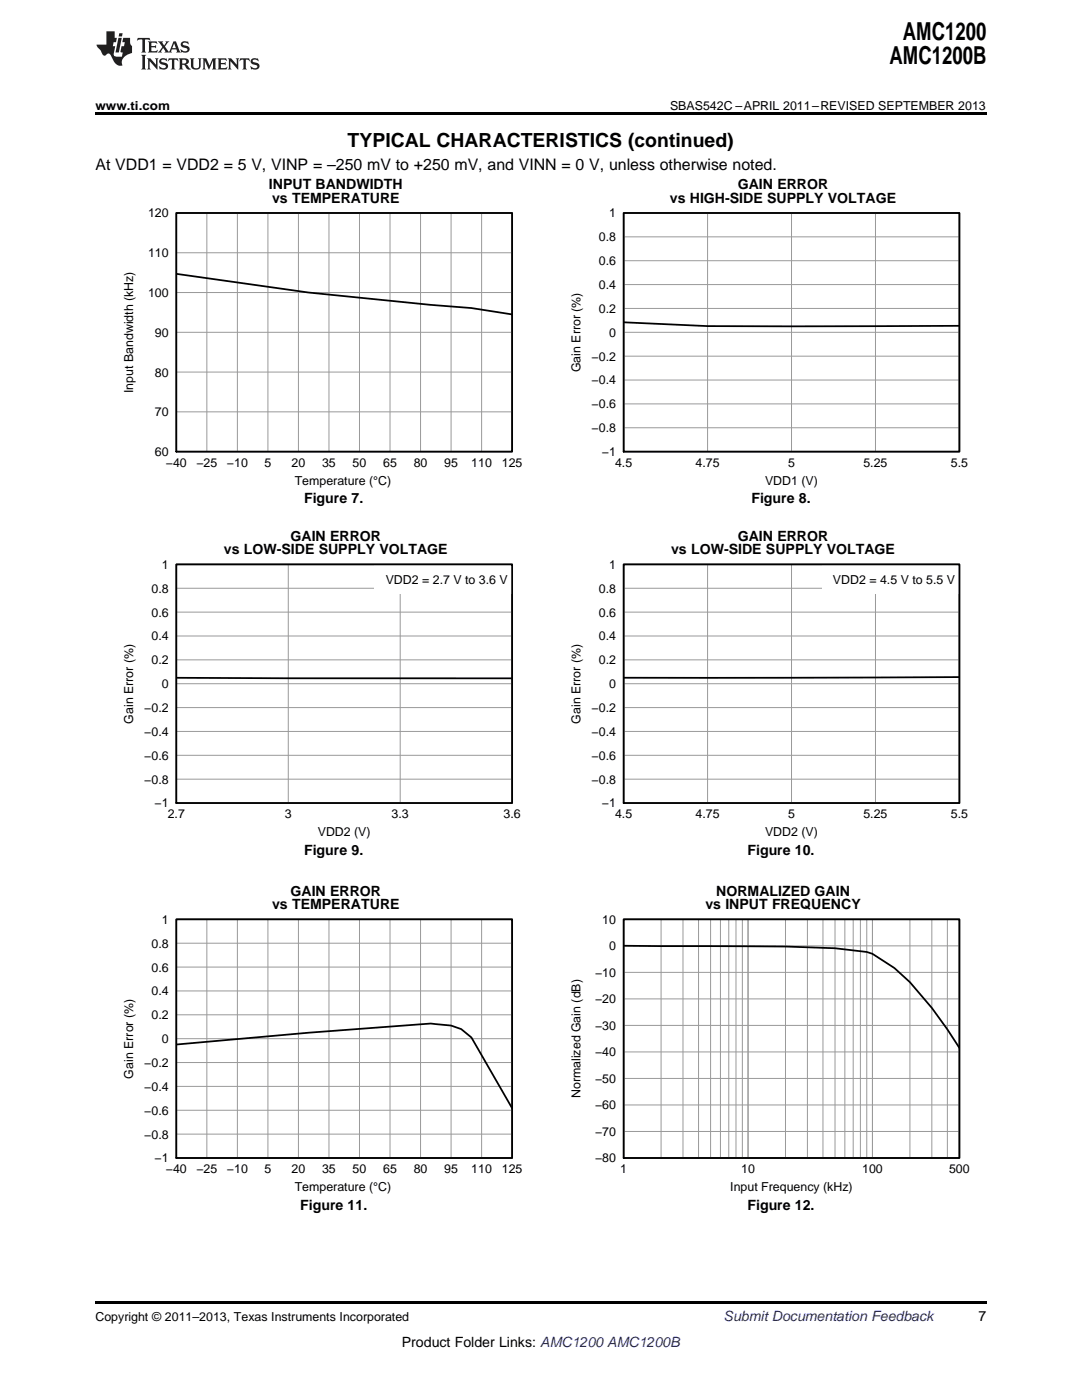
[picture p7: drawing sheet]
<svg xmlns="http://www.w3.org/2000/svg" width="216mm" height="279mm" viewBox="0 0 216 279" stroke-linecap="round" stroke-linejoin="round" font-family="sans-serif">
<path d="M19 259.7h177.8v.5h-177.8z" fill="#000"/>
<g fill="#fff">
<path d="M66.9 243.2h.3v.7h-.3z"/>
<path d="M156.1 243.2h.4v.7h-.4z"/>
</g>
<path d="M35.2 183.5h67v47.6h-67zM124.4 183.5h67v47.6h-67z" fill="none" stroke="#000" stroke-width=".26"/>
<g fill="none" stroke="#999" stroke-width=".2">
<path d="M35.2 183.5h67v47.6h-67zM35.2 197.8h67M35.2 193h67M35.2 188.2h67M41.3 183.5v47.6M47.4 183.5v47.6M53.5 183.5v47.6M59.5 183.5v47.6M65.6 183.5v47.6M71.7 183.5v47.6M77.8 183.5v47.6M83.9 183.5v47.6"/>
<path d="M90 183.5v47.6M96.1 183.5v47.6M124.4 183.5h67v47.6h-67zM124.4 199.4h67M124.4 194.1h67M124.4 188.8h67M131.9 183.5v47.6M136.3 183.5v47.6M139.4 183.5v47.6M141.8 183.5v47.6M143.8 183.5v47.6M145.4 183.5v47.6"/>
<path d="M146.9 183.5v47.6M148.1 183.5v47.6M149.3 183.5v47.6M156.7 183.5v47.6M161.1 183.5v47.6M164.2 183.5v47.6M166.6 183.5v47.6M168.6 183.5v47.6M170.2 183.5v47.6M171.7 183.5v47.6M173 183.5v47.6M174.1 183.5v47.6"/>
<path d="M181.6 183.5v47.6M185.9 183.5v47.6M189 183.5v47.6M35.2 216.8h67M35.2 212.1h67M35.2 207.3h67M35.2 202.5h67M124.4 215.2h67M124.4 209.9h67M124.4 204.6h67M35.2 226.3h67M35.2 221.6h67"/>
<path d="M124.4 225.8h67M124.4 220.5h67"/>
</g>
<path d="M35.2 183.5h67v47.6h-67zM124.4 188.7l7.5 .1a821 821 0 0 1 34.7 .4l6.4 .8 1.1 .4 4.4 2.8 3.1 2.8 4.3 5.2 3.1 4.2 2.4 3.7M124.4 183.5h67v47.6h-67zM35.2 208.5l26.4-2.4 24.3-1.8 4.1 .4 2 .7 2.1 1.7 8.1 14.1" fill="none" stroke="#000" stroke-width=".35"/>
<g fill="#fff">
<path d="M66.9 172.4h.3v.7h-.3z"/>
<path d="M156.1 172.4h.4v.7h-.4z"/>
</g>
<path d="M35.2 112.6h67v47.7h-67z" fill="none" stroke="#000" stroke-width=".26"/>
<path d="M35.2 112.6h67v47.7h-67zM35.2 117.4h67M57.5 112.6v47.7M79.9 112.6v47.7M35.2 136.5h67M35.2 131.7h67M35.2 126.9h67M35.2 122.2h67M35.2 155.5h67M35.2 150.7h67M35.2 146h67M35.2 141.2h67" fill="none" stroke="#999" stroke-width=".2"/>
<path d="M35.2 135.3l67 .1" fill="none" stroke="#000" stroke-width=".35"/>
<path d="M74.7 112.6h27.5v6h-27.5z" fill="#fff"/>
<path d="M35.2 112.6h67v47.7h-67zM191.4 135.1l-67 .2" fill="none" stroke="#000" stroke-width=".35"/>
<path d="M124.4 112.6h67v47.7h-67z" fill="none" stroke="#000" stroke-width=".26"/>
<g fill="none" stroke="#999" stroke-width=".2">
<path d="M124.4 112.6h67v47.7h-67zM124.4 117.4h67M141.2 112.6v47.7M157.9 112.6v47.7M174.7 112.6v47.7M124.4 136.5h67M124.4 131.7h67M124.4 126.9h67M124.4 122.2h67M124.4 155.5h67M124.4 150.7h67M124.4 146h67"/>
<path d="M124.4 141.2h67"/>
</g>
<path d="M164 112.6h27.4v6h-27.4z" fill="#fff"/>
<path d="M124.4 112.6h67v47.7h-67z" fill="none" stroke="#000" stroke-width=".35"/>
<g fill="#fff">
<path d="M66.9 102.2h.3v.7h-.3z"/>
<path d="M156.1 102.2h.4v.7h-.4z"/>
</g>
<path d="M35.2 42.5h67v47.6h-67zM124.4 42.5h67v47.6h-67z" fill="none" stroke="#000" stroke-width=".26"/>
<g fill="none" stroke="#999" stroke-width=".2">
<path d="M35.2 42.5h67v47.6h-67zM35.2 58.4h67M35.2 50.4h67M41.3 42.5v47.6M47.4 42.5v47.6M53.5 42.5v47.6M59.5 42.5v47.6M65.6 42.5v47.6M71.7 42.5v47.6M77.8 42.5v47.6M83.9 42.5v47.6M90 42.5v47.6"/>
<path d="M96.1 42.5v47.6M124.4 42.5h67v47.6h-67zM124.4 56.8h67M124.4 52h67M124.4 47.3h67M141.2 42.5v47.6M157.9 42.5v47.6M174.7 42.5v47.6M35.2 74.3h67M35.2 66.3h67M124.4 66.3h67M124.4 75.8h67"/>
<path d="M124.4 71.1h67M124.4 61.6h67M35.2 82.2h67M124.4 85.4h67M124.4 80.6h67"/>
</g>
<path d="M35.2 54.7l26.4 3.7 24.3 2.4 8.2 .7 8.1 1.2M35.2 42.5h67v47.6h-67zM124.4 42.5h67v47.6h-67zM124.4 64.3l16.8 .8 50.2-.1" fill="none" stroke="#000" stroke-width=".35"/>
<path d="M19 22.5h177.8v.5h-177.8z" fill="#000"/>
<g fill="#231f20">
<path d="M27.5 7.6l-.1 .5 .4-.2h.6v.1v2.1l-.2 .4h1l-.3-.4v-2.1l.1-.1h.5l.5 .2-.2-.5zM29.5 8.3l.2 .3v1.5l-.2 .4h1.8l.2-.6a1.04 1.04 0 0 1-1.3 .2v-.7h.6l.3 .2v-.6l-.3 .2h-.6v-.6l.8-.1 .4 .3-.2-.5zM31.5 8.3l.9 1.1-.9 1.1h.8l-.2-.2 .5-.7 .4 .7-.2 .2h1.5l-.1-.2 .1-.4h.9l.1 .4-.2 .2h1l-.3-.3-.7-1.9h-.5l-.9 2-.8-1 .9-1h-.8l.1 .3-.3 .5-.4-.6 .2-.2zM34.7 8.6l.4 1h-.7zM36.3 8.4a.63 .63 0 0 0-.2 .7 .63 .63 0 0 0 .6 .4l.6 .2 .1 .2a.75 .75 0 0 1-.7 .4 .75 .75 0 0 1-.6-.5l.1 .7 .1-.1a1.11 1.11 0 0 0 1.5-.6 1.13 1.13 0 0 0-1.2-.8l-.1-.4a1.04 1.04 0 0 1 1.2 .2l-.2-.5-.1 .1-.5-.2zM28.2 10.9l.2 .4v2.2l-.2 .4h1l-.3-.4v-2.2l.3-.4zM29.3 11.6l.3 .4v1.5l-.3 .4h.8l-.2-.4v-1.3l1.5 1.7v-1.9l.2-.4h-.7l.2 .4v.9l-1.1-1.3zM32 11.8a.62 .62 0 0 0-.2 .7 .62 .62 0 0 0 .6 .4l.6 .1 .1 .3a.76 .76 0 0 1-.7 .3 .76 .76 0 0 1-.6-.4l.1 .7 .1-.1a1.11 1.11 0 0 0 1.5-.6 1.13 1.13 0 0 0-1.2-.8l-.1-.4a1.04 1.04 0 0 1 1.2 .2l-.2-.6-.1 .1-.5-.1zM33.7 11.6l-.2 .6a.61 .61 0 0 1 .8-.3v1.6l-.2 .4h.9l-.2-.4v-1.6a.63 .63 0 0 1 .8 .3l-.2-.6zM35.6 11.6l.3 .4v1.5l-.3 .4h1l-.2-.2v-.8l.5 .2a.76 .76 0 0 0 1.2 .7l-1-1a.58 .58 0 0 0 .6-.5 .58 .58 0 0 0-.5-.6zM36.4 11.9h.1a.45 .45 0 0 1 .5 .1 .45 .45 0 0 1 .1 .5l-.7 .2zM37.9 11.6l.2 .2a2.17 2.17 0 0 0 .3 1.9 .99 .99 0 0 0 1.6-.6v-1.1l.2-.4h-.7l.2 .2a1.92 1.92 0 0 1-.2 1.8 .6 .6 0 0 1-.9-.5v-1.1l.2-.4zM40.4 11.6l.2 .4v1.5l-.2 .4h.7l-.2-.4v-1.4l.8 1.8 .8-1.8v1.4l-.2 .4h.9l-.2-.4v-1.5l.2-.4h-.8l-.6 1.5-.6-1.5zM43.4 11.6l.2 .4v1.5l-.2 .4h1.8l.2-.6a1.04 1.04 0 0 1-1.3 .1v-.6h.5l.4 .2v-.6l-.4 .2h-.5v-.7h.8l.3 .3-.1-.6zM45.5 11.6l.2 .4v1.5l-.2 .4h.7l-.2-.4v-1.3l1.5 1.7v-1.9l.2-.4h-.7l.2 .4v.9l-1.1-1.3zM47.9 11.6l-.1 .6a.61 .61 0 0 1 .8-.3v1.6l-.3 .4h1l-.3-.4 .1-1.6a.63 .63 0 0 1 .7 .3l-.1-.6zM50.2 11.8a.62 .62 0 0 0-.2 .7 .62 .62 0 0 0 .6 .4l.6 .1 .2 .3a.76 .76 0 0 1-.8 .3 .76 .76 0 0 1-.6-.4l.1 .7 .2-.1a1.11 1.11 0 0 0 1.5-.6 1.13 1.13 0 0 0-1.3-.8l-.1-.4a1.04 1.04 0 0 1 1.2 .2l-.1-.6-.2 .1-.5-.1z"/>
<path d="M21.2 6.3v2.6h-1.9l.1 .4 .7 .9a.91 .91 0 0 0 1 .8 .56 .56 0 0 1 .5-.3 .56 .56 0 0 1 .5 .3l.4 .8a1.53 1.53 0 0 0 1.9 1.2 1.54 1.54 0 0 1 1-2.1l.9-.3v-1.4a1.52 1.52 0 0 1-.3-1.6h-1.4l-.2 .8h.5l-.2 .8h-.4l-.2 1v.2l.4 .1-.2 .8a1.93 1.93 0 0 1-1.6-.3l.3-1.8h-.5l.2-.8h.4l.2-.8h-.4v-1.3zM23.6 7.6l-.6 2.9h.7l.6-2.9zM23.8 6.6l-.1 .7h.6l.2-.7z"/>
</g>
<g font-size="4.9">
<text x="180.2" y="7.9">AMC1200</text>
<text x="177.5" y="12.8">AMC1200B</text>
</g>
<text font-size="3.9" x="69.4" y="29.3">TYPICAL CHARACTERISTICS (continued)</text>
<text font-size="3.2" x="19" y="34">At VDD1 = VDD2 = 5 V, VINP = –250 mV to +250 mV, and VINN = 0 V, unless otherwise noted.</text>
<g font-size="2.8">
<text x="53.7" y="37.7">INPUT BANDWIDTH</text>
<text x="54.3" y="40.4">vs TEMPERATURE</text>
<text x="133.7" y="40.4">vs HIGH-SIDE SUPPLY VOLTAGE</text>
<text x="147.2" y="37.7">GAIN ERROR</text>
<text x="60.7" y="100.5">Figure 7.</text>
<text x="149.9" y="100.5">Figure 8.</text>
<text x="58" y="107.9">GAIN ERROR</text>
<text x="147.2" y="107.9">GAIN ERROR</text>
<text x="44.7" y="110.6">vs LOW-SIDE SUPPLY VOLTAGE</text>
<text x="133.9" y="110.6">vs LOW-SIDE SUPPLY VOLTAGE</text>
<text x="60.7" y="170.6">Figure 9.</text>
<text x="149.2" y="170.6">Figure 10.</text>
<text x="58" y="178.7">GAIN ERROR</text>
<text x="142.9" y="178.7">NORMALIZED GAIN</text>
<text x="54.3" y="181.4">vs TEMPERATURE</text>
<text x="140.8" y="181.4">vs INPUT FREQUENCY</text>
<text x="59.9" y="241.4">Figure 11.</text>
<text x="149.2" y="241.4">Figure 12.</text>
<text x="195.3" y="263.6">7</text>
<text x="80.2" y="268.9">Product Folder Links: AMC1200 AMC1200B</text>
</g>
<text font-size="2.8" fill="#0000c8" x="144.4" y="263.6">Submit Documentation Feedback</text>
<g font-size="2.5">
<text x="19" y="21.9">www.ti.com</text>
<text x="133.7" y="21.9">SBAS542C –APRIL 2011–REVISED SEPTEMBER 2013</text>
<text x="29.5" y="43.4">120</text>
<text x="121.5" y="43.4">1</text>
<text x="29.5" y="51.3">110</text>
<text x="119.5" y="52.9">0.6</text>
<text x="119.5" y="48.2">0.8</text>
<text x="29.5" y="59.3">100</text>
<text x="119.5" y="57.7">0.4</text>
<text x="119.5" y="62.4">0.2</text>
<text x="30.9" y="67.2">90</text>
<text x="118" y="72">−0.2</text>
<text x="121.5" y="67.2">0</text>
<text x="30.9" y="75.1">80</text>
<text x="115.8" y="74.3" transform="rotate(-90 115.8 74.3)">Gain Error (%)</text>
<text x="118" y="76.7">−0.4</text>
<text x="26.6" y="78.5" transform="rotate(-90 26.6 78.5)">Input Bandwidth (kHz)</text>
<text x="30.9" y="83.1">70</text>
<text x="118" y="81.5">−0.6</text>
<text x="118" y="86.3">−0.8</text>
<text x="30.9" y="91">60</text>
<text x="33.1" y="93.2">−40</text>
<text x="39.2" y="93.2">−25</text>
<text x="45.3" y="93.2">−10</text>
<text x="52.8" y="93.2">5</text>
<text x="58.2" y="93.2">20</text>
<text x="64.3" y="93.2">35</text>
<text x="70.4" y="93.2">50</text>
<text x="76.4" y="93.2">65</text>
<text x="82.5" y="93.2">80</text>
<text x="88.6" y="93.2">95</text>
<text x="94" y="93.2">110</text>
<text x="100.1" y="93.2">125</text>
<text x="120.1" y="91">−1</text>
<text x="122.7" y="93.2">4.5</text>
<text x="138.8" y="93.2">4.75</text>
<text x="157.3" y="93.2">5</text>
<text x="172.3" y="93.2">5.25</text>
<text x="189.7" y="93.2">5.5</text>
<text x="58.8" y="96.7">Temperature (°C)</text>
<text x="152.7" y="96.7">VDD1 (V)</text>
<text x="32.3" y="113.5">1</text>
<text x="121.5" y="113.5">1</text>
<text x="30.2" y="118.3">0.8</text>
<text x="77" y="116.5">VDD2 = 2.7 V to 3.6 V</text>
<text x="119.5" y="118.3">0.8</text>
<text x="166.2" y="116.5">VDD2 = 4.5 V to 5.5 V</text>
<text x="30.2" y="123.1">0.6</text>
<text x="119.5" y="123.1">0.6</text>
<text x="30.2" y="127.8">0.4</text>
<text x="119.5" y="127.8">0.4</text>
<text x="30.2" y="132.6">0.2</text>
<text x="32.3" y="137.3">0</text>
<text x="119.5" y="132.6">0.2</text>
<text x="121.5" y="137.3">0</text>
<text x="28.8" y="142.1">−0.2</text>
<text x="118" y="142.1">−0.2</text>
<text x="26.6" y="144.4" transform="rotate(-90 26.6 144.4)">Gain Error (%)</text>
<text x="28.8" y="146.9">−0.4</text>
<text x="115.8" y="144.4" transform="rotate(-90 115.8 144.4)">Gain Error (%)</text>
<text x="118" y="146.9">−0.4</text>
<text x="28.8" y="151.6">−0.6</text>
<text x="118" y="151.6">−0.6</text>
<text x="28.8" y="156.4">−0.8</text>
<text x="30.8" y="161.2">−1</text>
<text x="118" y="156.4">−0.8</text>
<text x="120.1" y="161.2">−1</text>
<text x="33.5" y="163.3">2.7</text>
<text x="56.8" y="163.3">3</text>
<text x="63.4" y="166.9">VDD2 (V)</text>
<text x="78.1" y="163.3">3.3</text>
<text x="100.5" y="163.3">3.6</text>
<text x="122.7" y="163.3">4.5</text>
<text x="138.8" y="163.3">4.75</text>
<text x="152.7" y="166.9">VDD2 (V)</text>
<text x="157.3" y="163.3">5</text>
<text x="172.3" y="163.3">5.25</text>
<text x="189.7" y="163.3">5.5</text>
<text x="32.3" y="184.4">1</text>
<text x="120.2" y="184.4">10</text>
<text x="30.2" y="189.1">0.8</text>
<text x="121.5" y="189.7">0</text>
<text x="30.2" y="193.9">0.6</text>
<text x="118.7" y="194.9">−10</text>
<text x="30.2" y="203.4">0.2</text>
<text x="30.2" y="198.7">0.4</text>
<text x="118.7" y="200.2">−20</text>
<text x="32.3" y="208.2">0</text>
<text x="118.7" y="205.5">−30</text>
<text x="26.6" y="215.2" transform="rotate(-90 26.6 215.2)">Gain Error (%)</text>
<text x="28.8" y="212.9">−0.2</text>
<text x="118.7" y="210.8">−40</text>
<text x="28.8" y="217.7">−0.4</text>
<text x="115.8" y="219.2" transform="rotate(-90 115.8 219.2)">Normalized Gain (dB)</text>
<text x="118.7" y="221.4">−60</text>
<text x="118.7" y="216.1">−50</text>
<text x="28.8" y="227.2">−0.8</text>
<text x="28.8" y="222.5">−0.6</text>
<text x="118.7" y="226.7">−70</text>
<text x="30.8" y="232">−1</text>
<text x="118.7" y="232">−80</text>
<text x="33.1" y="234.1">−40</text>
<text x="39.2" y="234.1">−25</text>
<text x="45.3" y="234.1">−10</text>
<text x="52.8" y="234.1">5</text>
<text x="58.2" y="234.1">20</text>
<text x="58.8" y="237.7">Temperature (°C)</text>
<text x="64.3" y="234.1">35</text>
<text x="70.4" y="234.1">50</text>
<text x="76.4" y="234.1">65</text>
<text x="82.5" y="234.1">80</text>
<text x="88.6" y="234.1">95</text>
<text x="94" y="234.1">110</text>
<text x="100.1" y="234.1">125</text>
<text x="123.8" y="234.1">1</text>
<text x="145.7" y="237.7">Input Frequency (kHz)</text>
<text x="147.9" y="234.1">10</text>
<text x="172" y="234.1">100</text>
<text x="189.4" y="234.1">500</text>
<text x="19" y="263.6">Copyright © 2011–2013, Texas Instruments Incorporated</text>
</g>
</svg>
